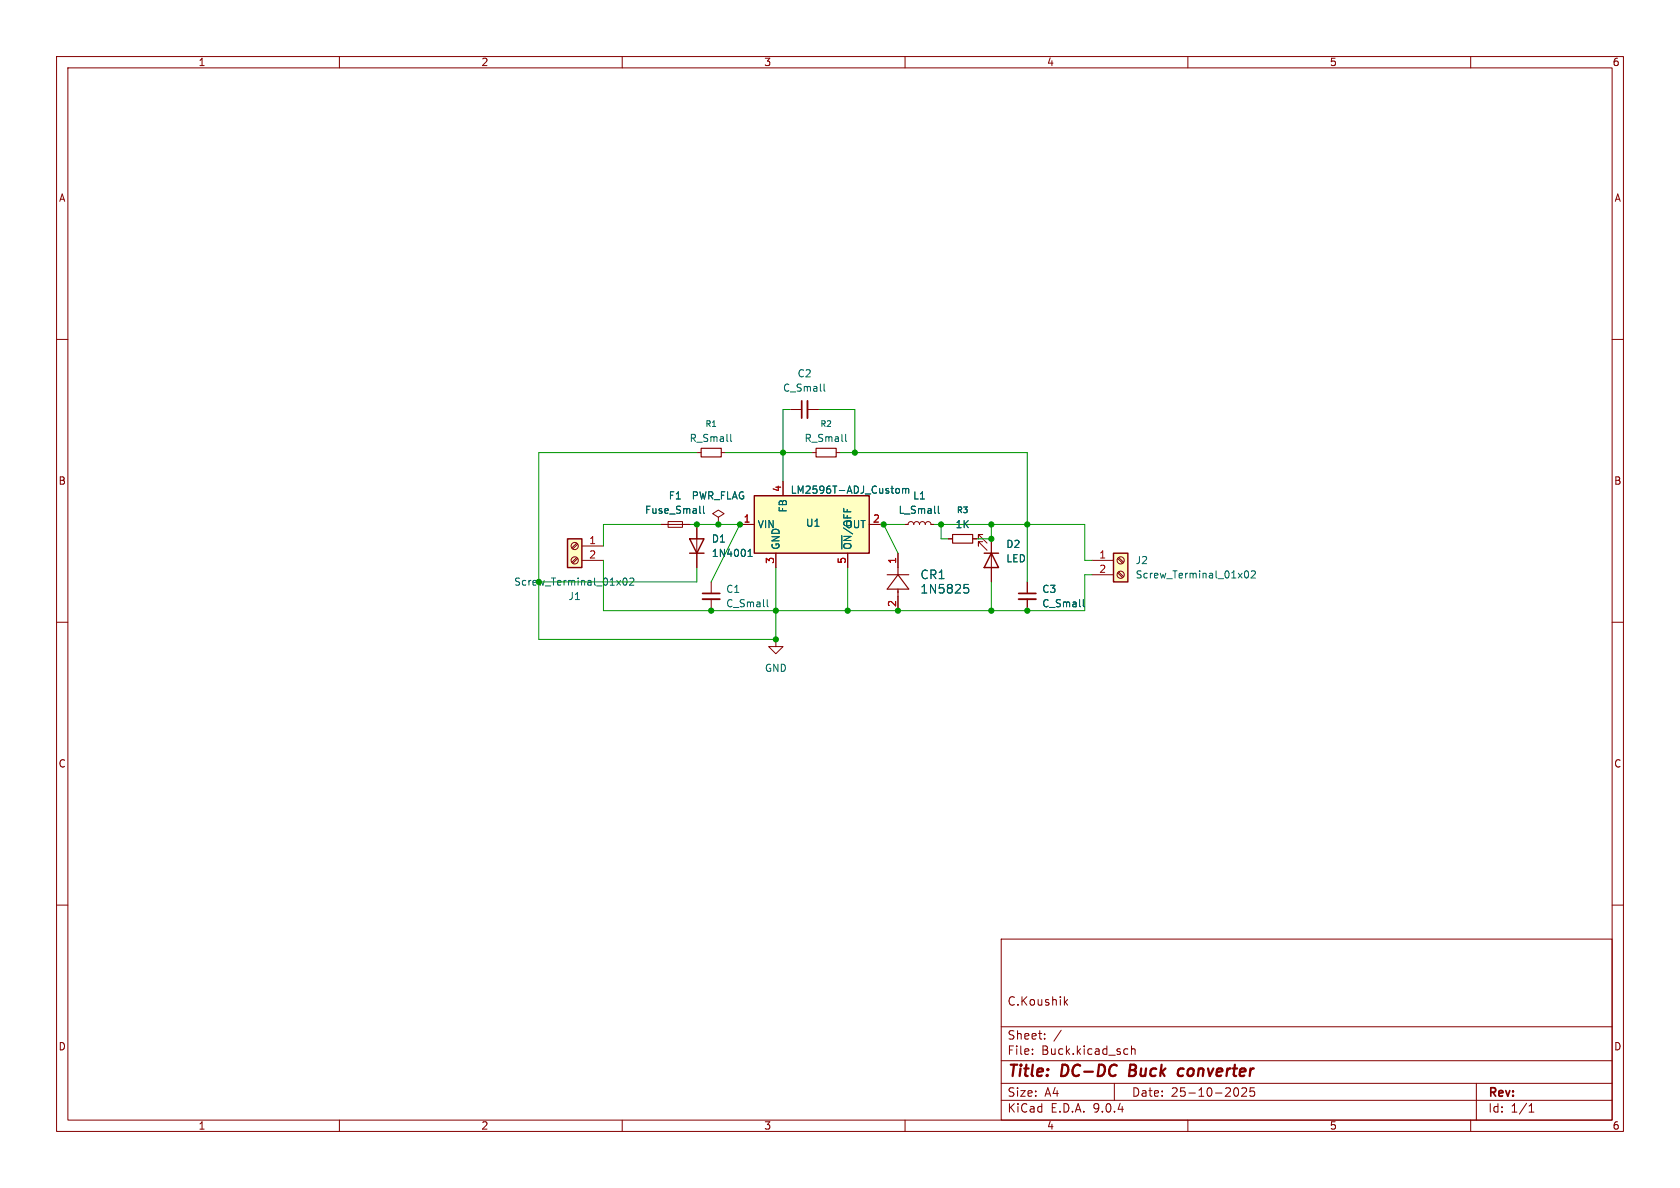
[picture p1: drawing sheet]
<svg xmlns="http://www.w3.org/2000/svg" width="297mm" height="210mm" viewBox="0 0 297 210" stroke-linecap="round" stroke-linejoin="round" font-family="sans-serif">
<g fill="none" stroke="#840000" stroke-width=".18">
<path d="M10 10h277v190h-277zM12 12h273v186h-273zM60 10v2M110 10v2M160 10v2M210 10v2M260 10v2M10 60h2M285 60h2M167.6 95.3h.8M172 95.3h.7M173.7 94.5h-.7v.8v-.8l1.5 1.5"/>
<path d="M173.7 95.8h-.7v.7v-.7l1.5 1.5M175.3 95.3v7.6M10 110h2M285 110h2M10 160h2M177 166h108v32h-108zM188.3 177.1l.4 .6M188.7 176.7l-.5 .6M285 160h2M60 198v2M110 198v2M160 198v2"/>
<path d="M177 194.5h108M177 191.5h108M177 187.5h108M177 181.5h108M182.5 186.3v.1M182.5 185.5v.1M184.7 183.6v.1M184.7 182.8v.1M187.6 182.1l-1.3 2M197 191.5v3M199 185.4l.4 .1M199.4 186.3l-.4 .1"/>
<path d="M200 185.5l.2-.1 .4 .1 .1 .9M200 184.9v1.5M210 198v2M218.3 192.4l.2-.1a.81 .81 0 0 1 .5 .6 .81 .81 0 0 1-.3 .8h-.4M219.5 192.4l.6-.1 .2 .1 .1 .3-.9 1.1h.9M221.7 192.3h-.7v.7l.2-.1h.5l.1 .3-.1 .5-.2 .1-.5-.1M260 198v2M261 191.5v6.5M270.3 196.6h.9M270.3 195.5l.4-.4v1.5"/>
</g>
<path d="M199.8 188.2l-.2 2h.7M208.5 189l.2-.1 .6 .1M209.1 190.1l-.6 .1" fill="none" stroke="#840000" stroke-width=".4"/>
<path d="M174 97.8h2.5M175.3 97.8l1.2 2.5h-2.5z" fill="none" stroke="#840000" stroke-width=".25"/>
<path d="M168.4 94.5h3.6v1.5h-3.6z" fill="none" stroke="#840000" stroke-width=".2"/>
<path d="M196.8 97.8h2.6v5.1h-2.6z" fill="#ffffc2"/>
<path d="M196.8 97.8h2.6v5.1h-2.6z" fill="none" stroke="#840000" stroke-width=".25"/>
<g fill="none" stroke="#840000" stroke-width=".18">
<path d="M158.7 97.8v2.5M160 92.7h.5l.2-.3 .3-.2 .4 .2 .1 .3 .2-.3 .3-.2 .4 .2 .2 .3 .1-.3 .4-.2 .3 .2 .2 .3 .1-.3 .4-.2 .3 .2 .2 .3h.5M193 99.1h3.8M197.6 98.7l.9 .9M197.8 98.6l.8 .8M137.2 113v1.3h1.2l-1.2 1.3-1.3-1.3h1.3M137.2 113h.1M158.7 105.4v2.6M181.6 102.9v2M181.6 105.9v2.1M193 101.6h3.8M197.6 101.3l.9 .8"/>
<path d="M197.8 101.1l.8 .8"/>
<circle cx="198.1" cy="99.1" r=".63"/>
<circle cx="198.1" cy="101.6" r=".63"/>
</g>
<path d="M165.9 89.5v1.1l.2 .1M170.5 103.3h.7M170.6 103.9h.4l.3 .3-.2 .6h-.5M191.5 106v1.1l.2 .2M220.1 101l.2-.1a.68 .68 0 0 1 .4 .6 .68 .68 0 0 1-.4 .7l-.2-.1-.1-.4zM221.2 101l.5-.1 .2 .4-.7 .9h.7" fill="none" stroke="#006464" stroke-width=".18"/>
<path d="M180.1 104.9h3" fill="none" stroke="#840000" stroke-width=".3"/>
<path d="M180.1 105.9h3" fill="none" stroke="#840000" stroke-width=".33"/>
<path d="M156.8 101.6h3.9M158.7 100.3v1.3M158.7 104.1v1.3M158.7 101.6l2 2.5h-3.9z" fill="none" stroke="#840000" stroke-width=".2"/>
<path d="M100.3 95.3h2.6v5h-2.6z" fill="#ffffc2"/>
<path d="M100.3 95.3h2.6v5h-2.6zM121.9 95.3h2.6l-1.3 2.5zM121.9 97.8h2.6" fill="none" stroke="#840000" stroke-width=".25"/>
<g fill="none" stroke="#840000" stroke-width=".18">
<path d="M102 96l-.9 .9M102 98.6l-.9 .8M102.1 96.2l-.8 .8M102.1 98.7l-.8 .9M102.9 96.5h3.8M102.9 99.1h3.8M116.8 92.7h5.1M118.1 92.2h2.5v1h-2.5zM123.2 92.7v7.6M127 91.4l1-.6-1-.6-1 .6 1 .6v1.3M127 92.7h.1M143.5 80h.8"/>
<path d="M147.8 80h.8M125.7 102.9v2M125.7 105.9v2.1"/>
<circle cx="101.6" cy="96.5" r=".63"/>
<circle cx="101.6" cy="99.1" r=".63"/>
</g>
<path d="M149.5 76.8v1.1l.2 .1M123.7 90.6l.2 .1M124.4 89.5v1.1l.2 .1M132.3 98.4h.7M132.3 97.5l.3-.4v1.3M110.2 102.3l.2-.1a.68 .68 0 0 1 .5 .6 .68 .68 0 0 1-.5 .6l-.2-.1-.1-.3zM111.3 102.3l.5-.1 .3 .3-.8 .9h.8M135.6 106v1.1l.2 .2" fill="none" stroke="#006464" stroke-width=".18"/>
<path d="M124.2 104.9h3.1" fill="none" stroke="#840000" stroke-width=".3"/>
<path d="M124.2 105.9h3.1" fill="none" stroke="#840000" stroke-width=".33"/>
<path d="M144.3 79.2h3.5v1.6h-3.5z" fill="none" stroke="#840000" stroke-width=".2"/>
<path d="M133.3 87.6h20.4v10.2h-20.4z" fill="#ffffc2"/>
<path d="M133.3 87.6h20.4v10.2h-20.4z" fill="none" stroke="#840000" stroke-width=".25"/>
<g fill="none" stroke="#840000" stroke-width=".18">
<path d="M139.7 72.4h2M142.7 72.4h2.1M116.8 92.7h1.3M120.6 92.7h1.3M123.2 80h.8M123.2 92.7v2.6M123.2 97.8v2.5M127 92.7h.1M127.5 80h.8M130.8 92.7h2.5M137.2 97.8v2.5M138.4 85.1v2.5"/>
<path d="M149.9 97.8v2.5M153.7 92.7h2.5M158.7 97.8v2.5M160 92.7h.5M164.6 92.7h.5M167.6 95.3h.8M172 95.3h.7M175.3 95.3v2.5M158.7 105.4v2.6M175.3 100.3v2.6M181.6 102.9v2M181.6 105.9v2.1"/>
</g>
<g fill="none" stroke="#006464" stroke-width=".18">
<path d="M129.2 76.8v1.1l.2 .1M145.7 67.9v1.1l.2 .2M123.7 90.6l.2 .1M124.4 89.5v1.1l.2 .1M132.3 98.4h.7M132.3 97.5l.3-.4v1.3M158.6 86.3l.3 .1 .1 .2v.5l-.4 .1M159.6 86.5l.3-.2 .2 .2M159.6 86.3v.9M160.1 86.5l.2-.2 .3 .1v.8M160.1 86.5v.7M165.9 89.5v1.1l.2 .1"/>
<path d="M170.5 103.3h.7M170.6 103.9h.4l.3 .3-.2 .6h-.5M191.5 106v1.1l.2 .2"/>
</g>
<path d="M124 79.2h3.5v1.6h-3.5z" fill="none" stroke="#840000" stroke-width=".2"/>
<path d="M141.7 70.9v3" fill="none" stroke="#840000" stroke-width=".3"/>
<path d="M142.7 70.9v3" fill="none" stroke="#840000" stroke-width=".33"/>
<g fill="none" stroke="#009600" stroke-width=".18">
<path d="M139.7 72.4h-1.3v12.7M144.8 72.4h6.3v7.6M106.7 99.1v8.9h85.1v-6.4h1.2M116.8 92.7h-10.1v3.8M121.9 92.7h8.9l-5.1 10.2M123.2 80h-28v33h42v-12.7M128.3 80h15.2M148.6 80h33v22.9M160 92.7h-3.8l2.5 5.1M165.1 92.7h26.7v6.4h1.2M166.4 92.7v2.6h1.2M175.3 92.7v2.6h-2.6"/>
<path d="M123.2 100.3v2.6h-28M149.9 100.3v7.7M175.3 102.9v5.1"/>
</g>
<g fill="#009600" stroke="#009600" stroke-width=".18">
<circle cx="156.2" cy="92.7" r=".46"/>
<circle cx="175.3" cy="92.7" r=".46"/>
<circle cx="181.6" cy="92.7" r=".46"/>
<circle cx="175.3" cy="95.3" r=".46"/>
<circle cx="166.4" cy="92.7" r=".46"/>
<circle cx="181.6" cy="108" r=".46"/>
<circle cx="175.3" cy="108" r=".46"/>
<circle cx="137.2" cy="108" r=".46"/>
<circle cx="137.2" cy="113" r=".46"/>
<circle cx="123.2" cy="92.7" r=".46"/>
<circle cx="127" cy="92.7" r=".46"/>
<circle cx="130.8" cy="92.7" r=".46"/>
<circle cx="125.7" cy="108" r=".46"/>
<circle cx="158.7" cy="108" r=".46"/>
<circle cx="149.9" cy="108" r=".46"/>
<circle cx="138.4" cy="80" r=".46"/>
<circle cx="151.1" cy="80" r=".46"/>
</g>
<g font-size="2.8" fill="#840000">
<text x="178" y="190.9">Title:</text>
<text x="187.7" y="190.9">DC-DC</text>
<text x="200.5" y="190.9">Buck</text>
<text x="209.9" y="190.9">converter</text>
</g>
<g font-size="2.1" fill="#006464">
<text x="162.6" y="102.6">CR1</text>
<text x="162.6" y="105.1">1N5825</text>
</g>
<g font-size="2.1" fill="#840000">
<text x="178" y="178">C.Koushik</text>
<text x="178" y="184">Sheet:</text>
<text x="178" y="186.7">File:</text>
<text x="184.1" y="186.7">Buck.kicad_sch</text>
<text x="178" y="196.9">KiCad</text>
<text x="178" y="194.1">Size:</text>
<text x="184.7" y="194.1">A4</text>
<text x="185.7" y="196.9">E.D.A.</text>
<text x="193.3" y="196.9">9.0.4</text>
<text x="200" y="194.1">Date:</text>
<text x="207" y="194.1">25-10-2025</text>
<text x="263" y="194.3">Rev:</text>
<text x="263" y="196.9">Id:</text>
<text x="267.1" y="196.9">1/1</text>
</g>
<g font-size="1.8" fill="#840000">
<text x="35" y="11.9">1</text>
<text x="85" y="11.9">2</text>
<text x="135" y="11.9">3</text>
<text x="185" y="11.9">4</text>
<text x="235" y="11.9">5</text>
<text x="285" y="11.9">6</text>
<text x="10.3" y="35.9">A</text>
<text x="285.3" y="35.9">A</text>
<text x="10.3" y="85.9">B</text>
<text x="285.3" y="85.9">B</text>
<text x="10.3" y="135.9">C</text>
<text x="285.3" y="135.9">C</text>
<text x="10.3" y="185.9">D</text>
<text x="285.3" y="185.9">D</text>
<text x="35" y="199.9">1</text>
<text x="85" y="199.9">2</text>
<text x="135" y="199.9">3</text>
<text x="185" y="199.9">4</text>
<text x="235" y="199.9">5</text>
<text x="285" y="199.9">6</text>
</g>
<g font-size="1.8" fill="#006464">
<text x="138.3" y="69.4">C_Small</text>
<text x="140.9" y="66.9">C2</text>
<text x="121.8" y="78.3">R_Small</text>
<text x="142.1" y="78.3">R_Small</text>
<text x="118.1" y="88.5">F1</text>
<text x="122.2" y="88.5">PWR_FLAG</text>
<text x="139.7" y="87.5">LM2596T-ADJ_Custom</text>
<text x="161.3" y="88.5">L1</text>
<text x="113.9" y="91">Fuse_Small</text>
<text x="133.9" y="93.6">VIN</text>
<text x="139.3" y="90.7" transform="rotate(-90 139.3 90.7)">FB</text>
<text x="142.4" y="93.3">U1</text>
<text x="149.3" y="93.6">OUT</text>
<text x="158.8" y="91">L_Small</text>
<text x="168.8" y="93.6">1K</text>
<text x="125.7" y="96.1">D1</text>
<text x="125.7" y="98.7">1N4001</text>
<text x="138" y="97.3" transform="rotate(-90 138 97.3)">GND</text>
<text x="150.7" y="97.3" transform="rotate(-90 150.7 97.3)">~{ON}/OFF</text>
<text x="177.8" y="97.1">D2</text>
<text x="177.8" y="99.6">LED</text>
<text x="200.7" y="99.9">J2</text>
<text x="100.4" y="106.3">J1</text>
<text x="128.3" y="105">C1</text>
<text x="128.3" y="107.5">C_Small</text>
<text x="184.2" y="105">C3</text>
<text x="184.2" y="107.5">C_Small</text>
<text x="200.7" y="102.5">Screw_Terminal_01x02</text>
<text x="135.1" y="119">GND</text>
</g>
<g font-size="1.8" fill="#a90000">
<text x="138.2" y="87.1" transform="rotate(-90 138.2 87.1)">4</text>
<text x="131.4" y="92.5">1</text>
<text x="154.2" y="92.5">2</text>
<text x="104.1" y="96.3">1</text>
<text x="104.1" y="98.8">2</text>
<text x="136.9" y="99.8" transform="rotate(-90 136.9 99.8)">3</text>
<text x="149.6" y="99.8" transform="rotate(-90 149.6 99.8)">5</text>
<text x="158.5" y="99.8" transform="rotate(-90 158.5 99.8)">1</text>
<text x="194.2" y="98.8">1</text>
<text x="194.2" y="101.3">2</text>
<text x="158.5" y="107.4" transform="rotate(-90 158.5 107.4)">2</text>
</g>
<text font-size="1.8" fill="#009600" x="90.8" y="103.7">Screw_Terminal_01x02</text>
<g font-size="1.4" fill="#006464">
<text x="124.6" y="75.7">R1</text>
<text x="144.9" y="75.7">R2</text>
<text x="169.1" y="90.9">R3</text>
</g>
</svg>
